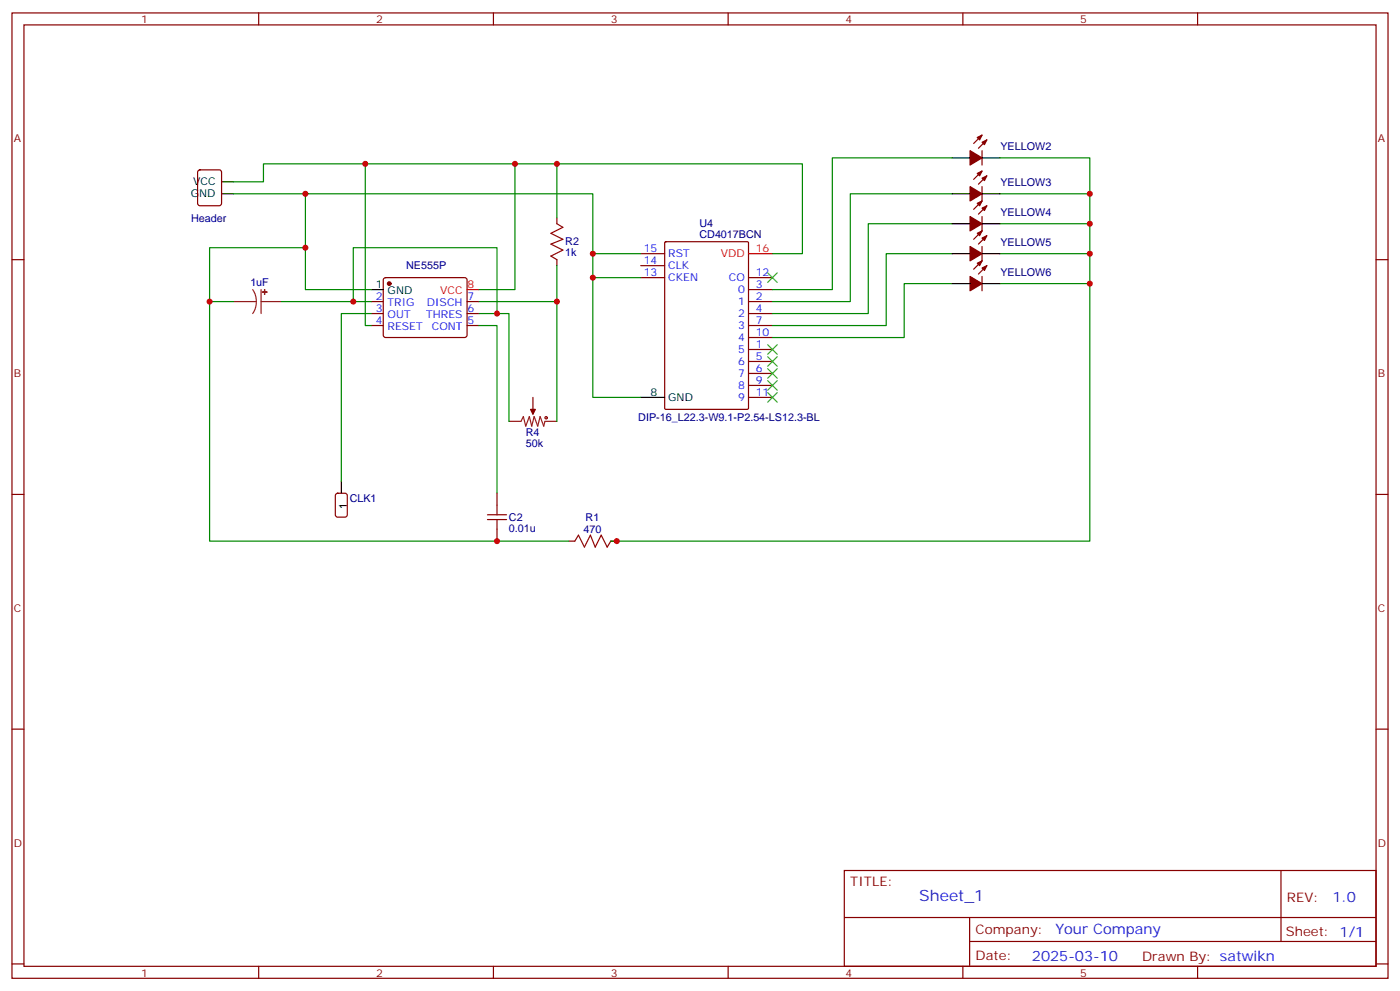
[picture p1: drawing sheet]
<svg xmlns="http://www.w3.org/2000/svg" width="412mm" height="292mm" viewBox="0 0 412 292" stroke-linecap="round" stroke-linejoin="round" font-family="sans-serif">
<g fill="none" stroke="#870000" stroke-width=".35">
<path d="M3.5 3.8h405.4v284.3h-405.4zM7.1 7.3h398.2v277.3h-398.2zM76.2 3.8v3.5M145.3 3.8v3.5M214.5 3.8v3.5M283.6 3.8v3.5M352.8 3.8v3.5M289.3 39.8l-2.5 2.5M58.4 50.2l.5-.2h5.7l.6 .5 .1 9.4-.5 .7h-5.9l-.6-.5-.1-9.4zM289.3 44.4v4.2M289.3 55v4.2l-2.5 2.5M289.3 50.4l-2.5 2.4"/>
<path d="M290.7 41.2l-2.5 2.5M290.7 51.8l-2.5 2.5M3.5 76.5h3.6M164 64.1v1.8M164 76.5v1.7M188.7 74.7h7.1M188.7 78.2h7.1M195.8 71.4l.3-.2h24l.3 .2 .1 48.8-.2 .3-24.2 .1-.3-.2zM289.3 63.8v4.2l-2.5 2.5M289.3 72.6v4.2l-2.5 2.5M290.7 60.6l-2.5 2.5M290.7 69.4l-2.5 2.5"/>
<path d="M290.7 78.2l-2.5 2.5M405.3 76.5h3.6M109.4 88.8h3.5M109.4 92.4h3.5M109.4 95.9h3.5M113.1 82l.5-.2h23.3l.5 .2 .2 .5-.1 16.5-.6 .4-23.6-.1-.4-.6v-16.2zM137.6 88.8h3.5M137.6 92.4h3.5M137.6 95.9h3.5M188.7 81.8h7.1M220.5 88.8h7M220.5 92.4h7"/>
<path d="M220.5 95.9h7M220.5 85.3h7M220.5 99.4h7M220.5 81.8h7M289.3 81.4v4.3M157 117.1v3.5M220.5 102.9h7M220.5 106.5h7M220.5 110h7M220.5 113.5h7M220.5 117.1h7M3.5 145.6h3.6"/>
<path d="M146.4 145.3v3.5M146.4 155.9v3.5M167.6 159.4h1.7M179.9 159.4h1.8M405.3 145.6h3.6M3.5 214.8h3.6M405.3 214.8h3.6M248.7 256.4h156.6v28.2h-156.6zM377.3 256.4v20.9M248.7 270.2h156.5M285.6 277.3h119.6M285.6 270.2v14.2"/>
<path d="M3.5 283.9h3.6M76.2 284.6v3.5M145.3 284.6v3.5M214.5 284.6v3.5M283.6 284.6v3.5M352.8 284.6v3.5M405.3 283.9h3.6"/>
</g>
<g fill="#870000" stroke="#870000" stroke-width=".35">
<path d="M156.3 120.6h1.4l-.7 1.4z"/>
<path d="M287.9 40.5l1.4-.7-.7 1.4z"/>
<path d="M289.3 41.9l1.4-.7-.7 1.4z"/>
<path d="M285.8 44.4l3.5 2.1-3.5 2.1z"/>
<path d="M287.9 51.1l1.4-.7-.7 1.4z"/>
<path d="M289.3 52.5l1.4-.7-.7 1.4z"/>
<path d="M285.8 55l3.5 2.1-3.5 2.1z"/>
<path d="M287.9 59.9l1.4-.7-.7 1.4z"/>
<path d="M289.3 61.3l1.4-.7-.7 1.4z"/>
<path d="M285.8 63.8l3.5 2.1-3.5 2.1z"/>
<path d="M287.9 68.7l1.4-.7-.7 1.4z"/>
<path d="M289.3 70.1l1.4-.7-.7 1.4z"/>
<path d="M285.8 72.6l3.5 2.1-3.5 2.1z"/>
<path d="M287.9 77.5l1.4-.7-.7 1.4z"/>
<path d="M289.3 79l1.4-.8-.7 1.5z"/>
<path d="M285.8 81.4l3.5 2.1-3.5 2.2z"/>
<circle cx="114.7" cy="83.5" r=".53"/>
</g>
<g fill="none" stroke="#000" stroke-width=".35">
<path d="M65.3 57.1h3.5M65.3 53.6h3.5M280.5 57.1h5.3M280.5 46.5h5.3M289.3 57.1h5.3M289.3 46.5h5.3M280.5 65.9h5.3M280.5 74.7h5.3M289.3 65.9h5.3M289.3 74.7h5.3M109.4 85.3h3.5M280.5 83.5h5.3"/>
<path d="M289.3 83.5h5.3M188.7 117.1h7.1M100.5 141.7v3.6"/>
</g>
<path d="M220.5 74.7h7M137.6 85.3h3.5" fill="none" stroke="#f00" stroke-width=".35"/>
<path d="M68.8 88.8h6.7M74.4 85.3l.9 1.7 .2 1.8M75.5 88.8l-.2 1.9-.9 1.7M76.9 88.8h6M76.9 85.3v7.1M149.9 124.1h3.6l.7-1.4 .7 2.8 1-2.8 .7 2.8 .7-2.8 1.1 2.8 .7-2.8 1.1 2.8 .3-1.4h3.5M157 120.6v1.4" fill="none" stroke="#8c2424" stroke-width=".35"/>
<g fill="#8c2424" stroke="#8c2424" stroke-width=".35">
<path d="M77.9 85.3l.1 1.4z"/>
<path d="M77.3 86h1.4z"/>
</g>
<g fill="none" stroke="#a10000" stroke-width=".35">
<path d="M164 65.9l1.8 1.1-3.5 1.7 3.5 1.8-3.5 1.4 3.5 1.8-3.5 1.7 1.7 1.1M143.6 153h5.6M143.6 151.6h5.6M146.4 148.8v2.8M146.4 153v2.9M169.3 159.4l1.1-1.8 1.8 3.5 1.7-3.5 1.4 3.5 1.8-3.5 1.8 3.5 1-1.7"/>
<circle cx="160.9" cy="123" r=".35"/>
</g>
<path d="M99 145.5l.5-.2h2.1l.7 .4v5.9l-.5 .7h-2.3l-.7-.4v-5.9z" fill="none" stroke="#900" stroke-width=".35"/>
<g fill="none" stroke="#008700" stroke-width=".35">
<path d="M68.8 53.6h8.8v-5.3h158.8v26.4h-8.9M68.8 57.1h105.8v17.6h14.1M90 57.1v28.2h19.4M107.6 48.3v47.6h1.8M151.7 48.3v37h-10.6M164 48.3v15.8M280.5 46.5h-35.3v38.8h-17.7M280.5 57.1h-30v31.7h-23M294.6 46.5h26.4v112.9h-141.1M294.6 57.1h26.4M90 73h-28.3v15.8h7.1M164 78.2v45.9"/>
<path d="M174.6 74.7v7.1h14.1M280.5 65.9h-24.7v26.5h-28.3M280.5 74.7h-19.4v21.2h-33.6M294.6 65.9h26.4M294.6 74.7h26.4M61.7 88.8v70.6h105.9M82.9 88.8h26.5M104.1 88.8v-15.8h42.3v19.4h-5.3M109.4 92.4h-8.9v49.3M141.1 95.9h5.3v49.4M141.1 88.8h22.9M146.4 92.4h3.5v31.7"/>
<path d="M174.6 81.8v35.3h14.1M280.5 83.5h-14.2v15.9h-38.8M294.6 83.5h26.4"/>
</g>
<path d="M226.1 80.4l2.9 2.8M229 80.4l-2.9 2.8M226.1 112.1l2.9 2.8M226.1 115.6l2.9 2.9M226.1 101.5l2.9 2.9M226.1 105.1l2.9 2.8M226.1 108.6l2.9 2.8M229 112.1l-2.9 2.8M229 115.6l-2.9 2.9M229 101.5l-2.9 2.9M229 105.1l-2.9 2.8M229 108.6l-2.9 2.8" fill="none" stroke="#3c3" stroke-width=".35"/>
<g fill="#c00">
<circle cx="174.6" cy="74.7" r=".88"/>
<circle cx="174.6" cy="81.8" r=".88"/>
<circle cx="164" cy="48.3" r=".88"/>
<circle cx="151.7" cy="48.3" r=".88"/>
<circle cx="90" cy="57.1" r=".88"/>
<circle cx="90" cy="73" r=".88"/>
<circle cx="104.1" cy="88.8" r=".88"/>
<circle cx="61.7" cy="88.8" r=".88"/>
<circle cx="146.4" cy="159.4" r=".88"/>
<circle cx="107.6" cy="48.3" r=".88"/>
<circle cx="146.4" cy="92.4" r=".88"/>
<circle cx="164" cy="88.8" r=".88"/>
<circle cx="181.7" cy="159.4" r=".88"/>
<circle cx="321" cy="57.1" r=".88"/>
<circle cx="321" cy="65.9" r=".88"/>
<circle cx="321" cy="74.7" r=".88"/>
<circle cx="321" cy="83.5" r=".88"/>
</g>
<text font-size="4.6" fill="#00f" x="270.8" y="265.4">Sheet_1</text>
<g font-size="4.2" fill="#00f">
<text x="392.5" y="265.7">1.0</text>
<text x="310.9" y="275.2">Your Company</text>
<text x="304" y="283">2025-03-10</text>
</g>
<g font-size="3.9" fill="#800">
<text x="250.5" y="261">TITLE:</text>
<text x="379.1" y="265.7">REV:</text>
<text x="287.4" y="275.2">Company:</text>
<text x="378.7" y="275.8">Sheet: 1/1</text>
<text x="287.4" y="282.9">Date:</text>
<text x="336.4" y="282.9">Drawn By: satwikn</text>
</g>
<g font-size="3.2" fill="#800">
<text x="41.6" y="6.8">1</text>
<text x="110.8" y="6.8">2</text>
<text x="179.9" y="6.8">3</text>
<text x="249.1" y="6.8">4</text>
<text x="318.2" y="6.8">5</text>
<text x="4.1" y="41.9">A</text>
<text x="405.9" y="41.9">A</text>
<text x="4.1" y="111.1">B</text>
<text x="405.9" y="111.1">B</text>
<text x="4.1" y="180.2">C</text>
<text x="405.9" y="180.2">C</text>
<text x="4.1" y="249.3">D</text>
<text x="405.9" y="249.3">D</text>
<text x="41.6" y="287.6">1</text>
<text x="110.8" y="287.6">2</text>
<text x="179.9" y="287.6">3</text>
<text x="249.1" y="287.6">4</text>
<text x="318.2" y="287.6">5</text>
</g>
<g font-size="3.2" fill="#000080">
<text x="294.7" y="44.1">YELLOW2</text>
<text x="294.7" y="54.7">YELLOW3</text>
<text x="56.3" y="65.5">Header</text>
<text x="294.7" y="63.5">YELLOW4</text>
<text x="206" y="70">CD4017BCN</text>
<text x="206" y="66.8">U4</text>
<text x="166.5" y="75.4">1k</text>
<text x="166.5" y="72.2">R2</text>
<text x="294.7" y="72.3">YELLOW5</text>
<text x="119.7" y="79.3">NE555P</text>
<text x="294.7" y="81.2">YELLOW6</text>
<text x="73.7" y="84.2">1uF</text>
<text x="188" y="124.1">DIP-16_L22.3-W9.1-P2.54-LS12.3-BL</text>
<text x="154.9" y="131.5">50k</text>
<text x="154.9" y="128.3">R4</text>
<text x="103" y="147.8">CLK1</text>
<text x="149.9" y="153.5">C2</text>
<text x="172.5" y="153.5">R1</text>
<text x="149.9" y="156.7">0.01u</text>
<text x="171.9" y="157">470</text>
</g>
<g font-size="3.2">
<text x="56.2" y="58.1">GND</text>
<text x="56.9" y="54.6">VCC</text>
<text x="110.7" y="84.9">1</text>
<text x="114.2" y="86.7">GND</text>
<text x="191.7" y="116.7">8</text>
<text x="196.8" y="118.1">GND</text>
<text x="102.1" y="149.9" transform="rotate(-90 102.1 149.9)">1</text>
</g>
<g font-size="3.2" fill="#00f">
<text x="189.6" y="74.4">15</text>
<text x="189.6" y="77.9">14</text>
<text x="196.8" y="75.8">RST</text>
<text x="189.6" y="81.4">13</text>
<text x="196.8" y="79.3">CLK</text>
<text x="196.8" y="82.8">CKEN</text>
<text x="214.7" y="82.8">CO</text>
<text x="222.6" y="81.4">12</text>
<text x="110.7" y="88.5">2</text>
<text x="137.8" y="88.5">7</text>
<text x="217.4" y="89.9">1</text>
<text x="217.4" y="86.4">0</text>
<text x="222.6" y="88.5">2</text>
<text x="222.6" y="84.9">3</text>
<text x="110.7" y="92">3</text>
<text x="110.7" y="95.5">4</text>
<text x="114.2" y="90.2">TRIG</text>
<text x="114.2" y="93.8">OUT</text>
<text x="125.6" y="93.8">THRES</text>
<text x="125.7" y="90.2">DISCH</text>
<text x="137.8" y="95.5">5</text>
<text x="137.8" y="92">6</text>
<text x="217.4" y="93.4">2</text>
<text x="222.6" y="92">4</text>
<text x="222.6" y="95.5">7</text>
<text x="114.2" y="97.3">RESET</text>
<text x="127.2" y="97.3">CONT</text>
<text x="217.4" y="96.9">3</text>
<text x="217.4" y="100.5">4</text>
<text x="222.6" y="99.1">10</text>
<text x="217.4" y="104">5</text>
<text x="217.4" y="107.5">6</text>
<text x="222.6" y="102.6">1</text>
<text x="222.6" y="106.1">5</text>
<text x="217.4" y="111.1">7</text>
<text x="222.6" y="109.6">6</text>
<text x="222.6" y="113.2">9</text>
<text x="217.4" y="114.6">8</text>
<text x="217.4" y="118.1">9</text>
<text x="222.6" y="116.7">11</text>
</g>
<g font-size="3.2" fill="#f00">
<text x="212.4" y="75.8">VDD</text>
<text x="222.6" y="74.4">16</text>
<text x="129.7" y="86.7">VCC</text>
<text x="137.8" y="84.9">8</text>
</g>
</svg>
